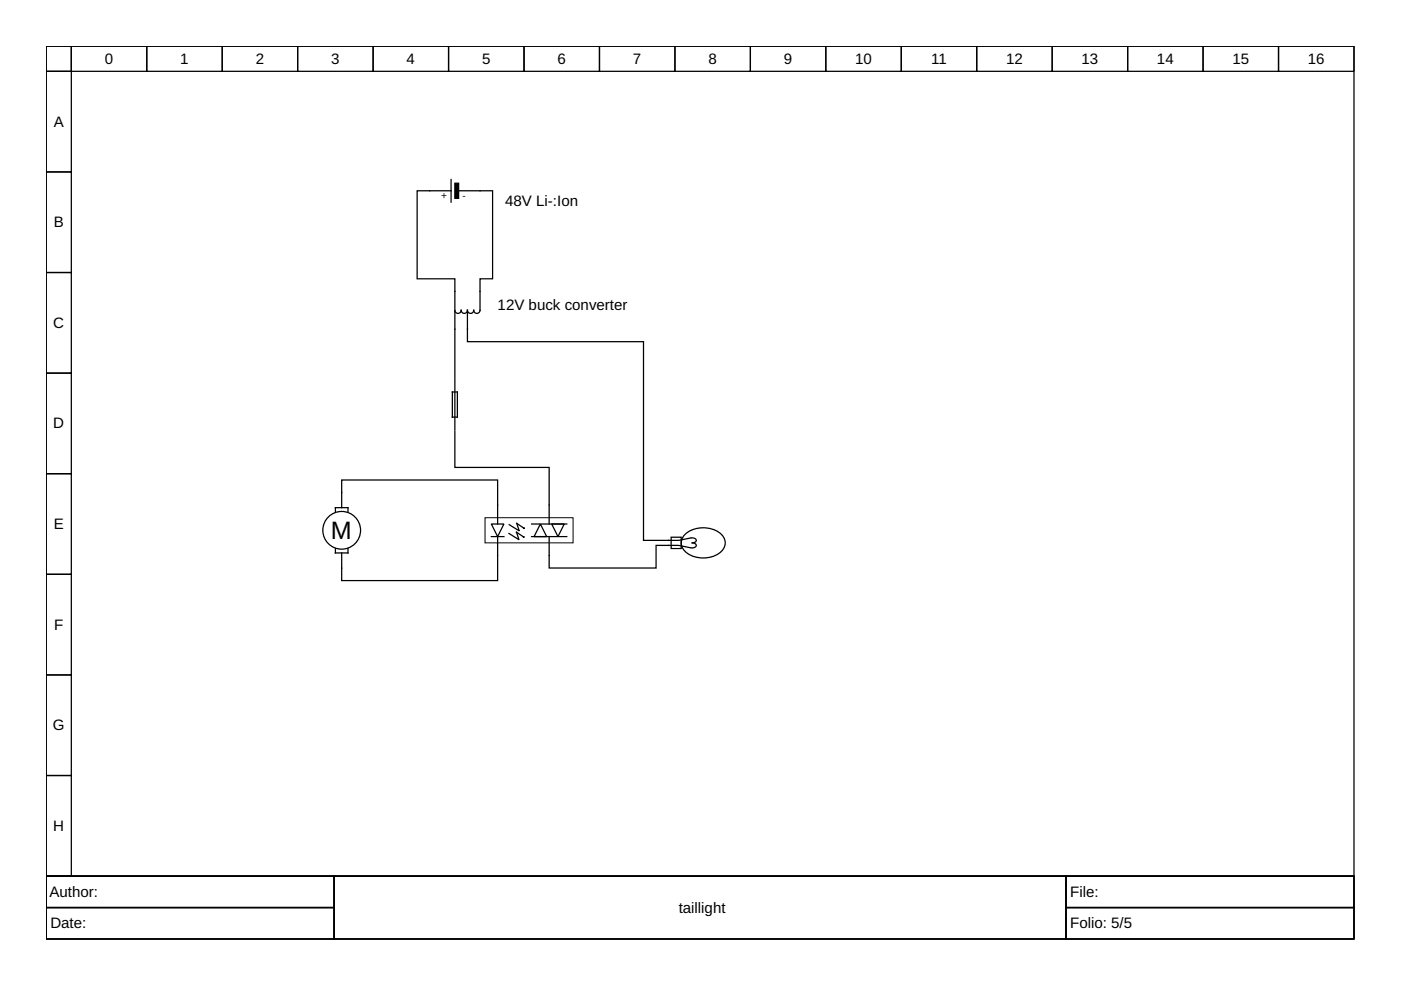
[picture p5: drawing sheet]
<svg xmlns="http://www.w3.org/2000/svg" width="297mm" height="210mm" viewBox="0 0 297 210" stroke-linecap="round" stroke-linejoin="round" font-family="sans-serif">
<g fill="none" stroke="#000" stroke-width=".27">
<path d="M9.8 9.8h277.3v176h-277.3zM9.8 9.8h5.3v5.3h-5.3zM9.8 15.1h5.3v21.4h-5.3zM15.1 9.8h16v5.3h-16zM31.1 9.8h16v5.3h-16zM47.1 9.8h16v5.3h-16zM63.1 9.8h16v5.3h-16zM79.1 9.8h16v5.3h-16zM95.1 9.8h16v5.3h-16zM111.1 9.8h16v5.3h-16zM127.1 9.8h16v5.3h-16zM143.1 9.8h16v5.3h-16z"/>
<path d="M159.1 9.8h16v5.3h-16zM175.1 9.8h16v5.3h-16zM191.1 9.8h16v5.3h-16zM207.1 9.8h16v5.3h-16zM223.1 9.8h16v5.3h-16zM239.1 9.8h16v5.3h-16zM255.1 9.8h16v5.3h-16zM271.1 9.8h16v5.3h-16zM9.8 36.5h5.3v21.3h-5.3zM95.6 38.1v4.8M9.8 57.8h5.3v21.3h-5.3zM95.6 40.5h-7.2v18.6h8v6.4"/>
<path d="M97.2 40.5h7.2v18.6h-2.6v6.7a.67 .67 0 0 1-.7 .6 .67 .67 0 0 1-.7-.6 .67 .67 0 0 1-.6 .6 .67 .67 0 0 1-.7-.6M9.8 79.1h5.3v21.3h-5.3zM99.1 65.8a.67 .67 0 0 1-.7 .6 .67 .67 0 0 1-.6-.6 .67 .67 0 0 1-.7 .6 .67 .67 0 0 1-.7-.6v14.4M99.1 65.8v6.6h37.3v42.2h7.5l2.5-.5M95.9 83.1h1.1v5.3h-1.1zM96.4 80.4v10.7M96.4 91.4v7.7h20v12M9.8 100.4h5.3v21.4h-5.3zM71.1 108.6v-1h2.7v1M71.1 116.3v.9h2.7v-.9M72.4 107.6v-5.8h33.1v9.3M104.2 111.1h2.6l-1.3 2.7z"/>
<path d="M104.2 113.8h2.6M105.5 113.8v9.3h-33.1v-5.9M107.9 113.1l2.1 1.3-.5-1.6 1.5 1M108 111.2l2.1 1.4-.5-1.6 1.4 1M112.7 113.8h7.5M112.7 111.1h7.5M114.6 111.1l1.3 2.7h-2.7zM116.4 113.8v6.6h22.7v-4.8h4.8l2.5 .5M117 111.1h2.6l-1.3 2.7zM142.3 113.9h2.1v2.4h-2.1zM145.2 113.3a5.8 5.8 0 0 1 8.2 .6 2.68 2.68 0 0 1-1.7 3.9 5.8 5.8 0 0 1-6.9-1.5 2.36 2.36 0 0 1 .4-3zM146.6 114h.2a.65 .65 0 0 1 .8 .8l-.8 .3a.65 .65 0 0 1 .8 .7l-.5 .3-.5 .1"/>
<path d="M9.8 121.8h5.3v21.3h-5.3zM9.8 143.1h5.3v21.3h-5.3zM9.8 164.4h5.3v21.4h-5.3zM9.8 185.8h277.3v13.3h-277.3zM9.8 185.8h61v6.6h-61zM9.8 192.4h61v6.7h-61zM70.8 185.8h155.2v13.3h-155.2zM226 185.8h61.1v6.6h-61.1zM226 192.4h61.1v6.7h-61.1z"/>
<circle cx="72.4" cy="112.4" r="4"/>
</g>
<path d="M102.8 109.8h18.7v5.3h-18.7z" fill="none" stroke="#000" stroke-width=".21"/>
<g fill="#000" stroke="#000" stroke-width=".27">
<path d="M96.4 38.9h.8v3.2h-.8z" fill-rule="evenodd"/>
<path d="M111.1 113.7v.2h-.2z" fill-rule="evenodd"/>
<path d="M111.1 111.9l.1 .1-.2 .1z" fill-rule="evenodd"/>
</g>
<text font-size="5.3" x="70.2" y="114.3">M</text>
<g font-size="3.2">
<text x="22.2" y="13.5">0</text>
<text x="38.2" y="13.5">1</text>
<text x="54.2" y="13.5">2</text>
<text x="70.2" y="13.5">3</text>
<text x="86.2" y="13.5">4</text>
<text x="102.2" y="13.5">5</text>
<text x="118.2" y="13.5">6</text>
<text x="134.2" y="13.5">7</text>
<text x="150.2" y="13.5">8</text>
<text x="166.2" y="13.5">9</text>
<text x="181.3" y="13.5">10</text>
<text x="197.4" y="13.5">11</text>
<text x="213.3" y="13.5">12</text>
<text x="229.3" y="13.5">13</text>
<text x="245.3" y="13.5">14</text>
<text x="261.3" y="13.5">15</text>
<text x="277.3" y="13.5">16</text>
<text x="11.4" y="26.9">A</text>
<text x="107.1" y="43.6">48V Li-:Ion</text>
<text x="11.4" y="48.2">B</text>
<text x="105.5" y="65.8">12V buck converter</text>
<text x="11.3" y="69.5">C</text>
<text x="11.3" y="90.8">D</text>
<text x="11.4" y="112.2">E</text>
<text x="11.5" y="133.5">F</text>
<text x="11.2" y="154.8">G</text>
<text x="11.3" y="176.2">H</text>
<text x="10.5" y="190.2">Author:</text>
<text x="226.9" y="190.2">File:</text>
<text x="10.7" y="196.8">Date:</text>
<text x="143.9" y="193.5">taillight</text>
<text x="226.9" y="196.8">Folio: 5/5</text>
</g>
<g font-size="2.1">
<text x="93.5" y="42.2">+</text>
<text x="98" y="42.2">-</text>
</g>
</svg>
